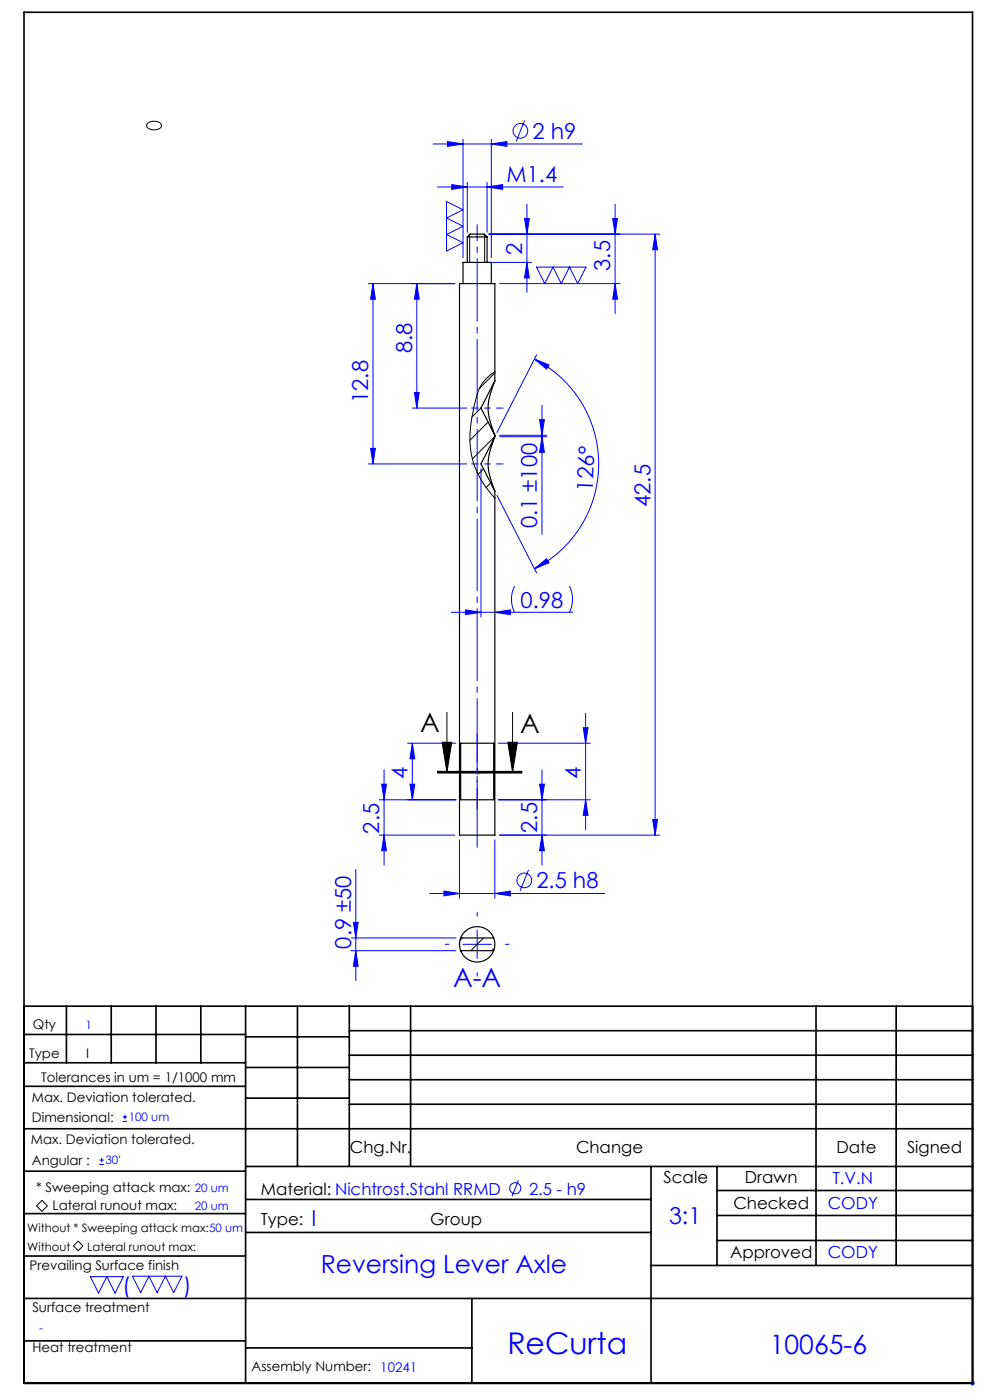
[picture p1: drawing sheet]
<svg xmlns="http://www.w3.org/2000/svg" width="210mm" height="297mm" viewBox="0 0 210 297" stroke-linecap="round" stroke-linejoin="round" font-family="sans-serif">
<g fill="none" stroke="#00f" stroke-width=".21">
<path d="M91.9 30.5h31.7M92.8 39.7h26.7M94.9 30l3.3 .5-3.3 .5zM95.8 39.2l3.3 .5-3.3 .5zM98.2 29.5v25.2M99.1 38.7v10.6M103.3 39.7l3.3-.5v1zM103.3 38.7v10.6M104.2 30.5l3.3-.5v1zM104.2 29.5v25.2M111.3 25.5l-1.8 4.5M94.7 42.7l3.5 1.8-3.5 1.7 3.5 1.8-3.5 1.7 3.5 1.8-3.5 1.7z"/>
<path d="M104.3 55.7h8.5M111.3 46.4h1l-.5 3.3zM111.8 55.7l.5 3.3h-1zM111.8 43.3v18.7M113.8 56.7h10.5l-1.7 3.5-1.8-3.5-1.7 3.5-1.8-3.5-1.7 3.5zM130 46.4h1l-.5 3.3zM130.5 43.3v23.2M139 49.7v127.5M139 49.7l.5 3.3h-1zM140 49.7h-36.3M78.1 60.2h18.4M79.1 60.2v38.2"/>
<path d="M79.1 60.2l.5 3.3h-1zM88.4 60.2v26.4M88.4 60.2l.5 3.3h-1zM106 60.2h25.5M113.4 76.2l3.1 1.2-.6 .9zM113.4 76.2a25 25 0 0 1 0 44.5M113.8 75.3l-8.4 16.5M130.5 60.2l.5 3.3h-1zM78.1 98.4h20.9M78.6 95.1h1l-.5 3.3zM87.4 86.6h11.6M87.9 83.3h1l-.5 3.3z"/>
<path d="M102 99.4v31.5M106 92.3h10M106 92.6h10M114.5 89h1l-.5 3.3zM115 92.6l.5 3.3h-1zM115 86v27.4M105.4 105.1l8.4 16.5M95.7 129.9h25.7M98.7 129.4l3.3 .5-3.3 .5zM105 129.9l3.3-.5v1zM109.1 124.3a6.2 6.2 0 0 0 0 5.6M113.4 120.7l2.5-2.2 .6 .9z"/>
<path d="M120.8 124.3a6.2 6.2 0 0 1 0 5.6M86.5 157.7h10.2M87.5 157.7v12M87.5 157.7l.5 3.3h-1zM105.7 157.7h19.5M123.7 154.4h1l-.5 3.3zM124.2 151.3v24.7M80.5 177.2h16M80.5 169.7h16.2M81 166.4h1l-.5 3.3zM81.5 177.2l.5 3.3h-1zM81.5 163.3v20.2"/>
<path d="M87 166.4h1l-.5 3.3zM97.5 178.2v12.3M105 178.2v12.3M105.7 169.7h19.5M114.5 166.4h1l-.5 3.3zM115 163.3v20.2M115 177.2l.5 3.3h-1zM124.2 169.7l.5 3.3h-1zM138.5 173.9h1l-.5 3.3zM140 177.2h-34M74.5 199h22.2M75 195.7h1l-.5 3.3z"/>
<path d="M75.5 184.5v23.5M91.1 189.5h37.2M94.2 189l3.3 .5-3.3 .6zM101.2 197.3v6M105 189.5l3.3-.5v1.1zM112.1 184.5l-1.8 4.5M74.5 201.7h22.2M75.5 201.7l.5 3.3h-1zM98.2 200.3h6M26 237.9h1M26 237h1M26.5 236.5v.9"/>
<path d="M21.1 247h.9M21.1 246.1h.9M21.6 245.6v1M110 250.4l-1.4 3.4M19.2 270.8h7l-1.8 3.5-1.7-3.5-1.8 3.5zM28.1 270.7h10.5l-1.8 3.5-1.7-3.5-1.8 3.5-1.7-3.5-1.8 3.5zM205.8 293.5h1M205.9 293.1l.7 .7M206.3 293v1M206.6 293.1l-.7 .7"/>
<circle cx="110.4" cy="27.8" r="1.56"/>
<circle cx="111.2" cy="186.8" r="1.56"/>
<circle cx="109.3" cy="252.1" r="1.18"/>
</g>
<g fill="none" stroke="#000" stroke-width=".21">
<path d="M31.3 26.2a2.07 2.07 0 0 1 2.9 .3 1.49 1.49 0 0 1-2 1l-.9-.4a.6 .6 0 0 1 0-.9zM99.6 49.8v5.9M102.8 49.8v5.9M93.8 157.5h2l-1 6.3zM94.8 151.1v12.7M107.7 157.5h2l-1 6.3zM108.7 151.1v12.7M92.8 164h9zM92.8 163.8h17.9M92.8 163.6h17.9M101.8 164h8.9M8.9 254.7l1.2 1.1-1.2 1.2-1.2-1.2z"/>
<path d="M15.6 264.3l1-1 1 1-1 1z"/>
</g>
<path d="M110.7 163.8h-17.9" fill="none" stroke="#000" stroke-width=".21" stroke-dasharray="6.3 1.3 1.3 1.3" stroke-dashoffset="-.7"/>
<path d="M101.2 50.3v-2.6M101.2 194.3v-.7M95.2 200.3h-.7M101.2 206.3v.8M107.2 200.3h.8" fill="none" stroke="#00f" stroke-width=".21" stroke-dasharray="15.2 1.3 1.3 1.3"/>
<path d="M101.2 155.7v16" fill="none" stroke="#00f" stroke-width=".21" stroke-dasharray="15.2 1.3 1.3 1.3" stroke-dashoffset="9.1"/>
<path d="M101.2 179.7v-124" fill="none" stroke="#00f" stroke-width=".21" stroke-dasharray="15.2 1.3 1.3 1.3" stroke-dashoffset="2.7"/>
<path d="M101.2 55.7v-5.4" fill="none" stroke="#00f" stroke-width=".21" stroke-dasharray="15.2 1.3 1.3 1.3" stroke-dashoffset="14.4"/>
<path d="M106.7 86.6h-6.7M106.7 98.4h-6.7" fill="none" stroke="#00f" stroke-width=".21" stroke-dasharray="15.2 1.3 1.3 1.3" stroke-dashoffset="13.8"/>
<g fill="none" stroke="#000" stroke-width=".35">
<path d="M5.1 2.6h201.2v290.9h-201.2zM5.1 213.5h201.2M5.1 219.5h47M14.1 213.5v12M23.6 213.5v12M33.1 213.5v12M42.6 213.5v12M52.1 213.5v80M52.1 220h22M63.1 213.5v34M74.1 218.7h132.2M74.1 213.5v34"/>
<path d="M87.1 213.5v34M173.1 213.5v55M190.1 213.5v55M5.1 239.5h201.2M5.1 230.5h47M5.1 225.5h47M52.1 226.5h22M52.1 233h22M74.1 223.9h132.2M74.1 229.1h132.2M74.1 234.3h132.2M5.1 257.5h47"/>
<path d="M5.1 248.5h47M52.1 247.5h154.2M52.1 254.5h86M138.1 247.5v46M152.1 247.5v21M152.1 252.6h54.2M152.1 257.9h54.2M5.1 275.5h201.2M5.1 266.5h47M52.1 261.5h86M100.1 275.5v18M138.1 268.5h68.2"/>
<path d="M152.1 263.2h54.2M5.1 284.5h47M52.1 286h48"/>
</g>
<path d="M107.7 157.5h2l-1 6.3zM93.8 157.5h2l-1 6.3z" fill="#000"/>
<g fill="#00f">
<path d="M94.2 189l3.3 .5-3.3 .6zM105 189.5l3.3-.5v1.1zM95.8 39.2l3.3 .5-3.3 .5zM103.3 39.7l3.3-.5v1zM94.9 30l3.3 .5-3.3 .5zM104.2 30.5l3.3-.5v1zM98.7 129.4l3.3 .5-3.3 .5zM105 129.9l3.3-.5v1z"/>
<path d="M113.4 120.7l2.5-2.2 .6 .9zM113.4 76.2l3.1 1.2-.6 .9z"/>
<path d="M138.5 173.9h1l-.5 3.3zM139 49.7l.5 3.3h-1zM130.5 60.2l.5 3.3h-1zM130 46.4h1l-.5 3.3z"/>
<path d="M114.5 89h1l-.5 3.3zM115 92.6l.5 3.3h-1zM75 195.7h1l-.5 3.3zM75.5 201.7l.5 3.3h-1z"/>
<path d="M81 166.4h1l-.5 3.3zM81.5 177.2l.5 3.3h-1zM87.5 157.7l.5 3.3h-1zM87 166.4h1l-.5 3.3zM88.4 60.2l.5 3.3h-1zM87.9 83.3h1l-.5 3.3zM79.1 60.2l.5 3.3h-1zM78.6 95.1h1l-.5 3.3zM111.3 46.4h1l-.5 3.3zM111.8 55.7l.5 3.3h-1zM114.5 166.4h1l-.5 3.3zM115 177.2l.5 3.3h-1zM123.7 154.4h1l-.5 3.3zM124.2 169.7l.5 3.3h-1z"/>
</g>
<path d="M105 79.1l-3.3 3.3M105 78.9h-.1a8.4 8.4 0 0 0-3.7 4.7 28.2 28.2 0 0 0-1.2 13 19.7 19.7 0 0 0 5 9.1M102 86.5l-1.9 2M102.6 99.5l-1.2 1.1M103.5 89.5l-3.8 3.9M105 92.6l-4.8 4.8M104.1 102.5l-1 .9M98.1 199l-.5 .5M102.6 199l-2.7 2.7M104.9 201.2l-.5 .5" fill="none" stroke="#000" stroke-width=".21"/>
<g fill="none" stroke="#000" stroke-width=".25">
<path d="M99.1 50.3l.6-.6h3l.6 .6M99.1 50.3h4.2M99.1 50.3v5.4M103.3 50.3v5.4M98.2 60.2v-4.5h6v4.5M105 92.6l-.1 .1a12.2 12.2 0 0 0-.5 9.8l.6 1.7M105 80.8l-.1 .1a12.2 12.2 0 0 0-.5 9.7l.6 1.7M105 80.8v-20.6h-7.5v117h7.5v-73M105 92.3v.3M105 80.8l-3 5.8 3 5.7M105 92.6l-3 5.8 3 5.8M97.7 157.7h7v12h-7z"/>
<path d="M97.7 199l-.2 1.2 .2 1.5M97.7 199a3.7 3.7 0 0 1 3.5-2.4 3.7 3.7 0 0 1 3.5 2.4M97.7 199h7M104.7 199l.3 1.2-.3 1.5M97.7 201.7a3.7 3.7 0 0 0 3.5 2.4 3.7 3.7 0 0 0 3.5-2.4M97.7 201.7h7"/>
</g>
<text font-size="6.3" fill="#00f" x="107.6" y="287.3">ReCurta</text>
<g font-size="5.6">
<text x="89.1" y="155.3">A</text>
<text x="110.3" y="155.5">A</text>
</g>
<g font-size="5.6" fill="#00f">
<text x="96.1" y="209.5">A-A</text>
<text x="163.3" y="287.2">10065-6</text>
</g>
<text font-size="5.3" fill="#00f" x="68" y="270.1">Reversing Lever Axle</text>
<text font-size="4.9" fill="#00f" x="141.9" y="259.7">3:1</text>
<g font-size="4.7" fill="#00f">
<text x="113" y="29.5">2 h9</text>
<text x="107.4" y="38.7">M1.4</text>
<text x="110.8" y="54.2" transform="rotate(-90 110.8 54.2)">2</text>
<text x="129.5" y="57.4" transform="rotate(-90 129.5 57.4)">3.5</text>
<text x="87.4" y="75" transform="rotate(-90 87.4 75)">8.8</text>
<text x="78.1" y="85.5" transform="rotate(-90 78.1 85.5)">12.8</text>
<text x="125.7" y="104.3" transform="rotate(-87 125.7 104.3)">126°</text>
<text x="138" y="107.6" transform="rotate(-90 138 107.6)">42.5</text>
<text x="114" y="112.1" transform="rotate(-90 114 112.1)">0.1 ±100</text>
<text x="110.4" y="128.9">0.98</text>
<text x="86.5" y="165.3" transform="rotate(-90 86.5 165.3)">4</text>
<text x="123.2" y="165.3" transform="rotate(-90 123.2 165.3)">4</text>
<text x="80.5" y="176.9" transform="rotate(-90 80.5 176.9)">2.5</text>
<text x="114" y="176.7" transform="rotate(-90 114 176.7)">2.5</text>
<text x="113.8" y="188.5">2.5 h8</text>
<text x="74.5" y="201.3" transform="rotate(-90 74.5 201.3)">0.9 ±50</text>
<text x="66.1" y="260">I</text>
<text x="26" y="274.3">(</text>
<text x="38.9" y="274.3">)</text>
</g>
<g font-size="3.5">
<text x="74.2" y="244.7">Chg.Nr.</text>
<text x="122.2" y="244.7">Change</text>
<text x="177.4" y="244.7">Date</text>
<text x="192.4" y="244.7">Signed</text>
<text x="140.8" y="250.9">Scale</text>
<text x="158" y="250.9">Drawn</text>
<text x="55.3" y="253.5">Material: Nichtrost.Stahl RRMD</text>
<text x="155.6" y="256.4">Checked</text>
<text x="55.3" y="259.8">Type:</text>
<text x="91.3" y="259.8">Group</text>
<text x="154.9" y="266.9">Approved</text>
</g>
<g font-size="3.5" fill="#00f">
<text x="176.6" y="251.1">T.V.N</text>
<text x="112.2" y="253.4">2.5 - h9</text>
<text x="175.6" y="256.6">CODY</text>
<text x="175.6" y="267">CODY</text>
</g>
<g font-size="2.8">
<text x="7" y="218.4">Qty</text>
<text x="6.2" y="224.5">Type</text>
<text x="18.2" y="224.5">I</text>
<text x="6.8" y="233.7">Max. Deviation tolerated.</text>
<text x="8.8" y="229.4">Tolerances in um = 1/1000 mm</text>
<text x="6.8" y="238.1">Dimensional:</text>
<text x="6.6" y="242.8">Max. Deviation tolerated.</text>
<text x="6.8" y="247.1">Angular :</text>
<text x="7.6" y="252.9">* Sweeping attack max:</text>
<text x="11.2" y="256.7">Lateral runout max:</text>
<text x="6.3" y="269.5">Prevailing Surface finish</text>
<text x="6.9" y="278.3">Surface treatment</text>
<text x="6.9" y="286.7">Heat treatment</text>
<text x="53.4" y="290.9">Assembly Number: 10241</text>
</g>
<g font-size="2.5" fill="#00f">
<text x="18.1" y="218.3">1</text>
<text x="27.3" y="237.9">100 um</text>
<text x="22.4" y="247">30'</text>
<text x="41.3" y="252.9">20 um</text>
<text x="41.3" y="256.7">20 um</text>
<text x="8.3" y="282.6">-</text>
</g>
<g font-size="2.5">
<text x="5.8" y="261.4">Without * Sweeping attack max:50 um</text>
<text x="5.8" y="265.4">Without</text>
<text x="18.5" y="265.3">Lateral runout max:</text>
</g>
</svg>
